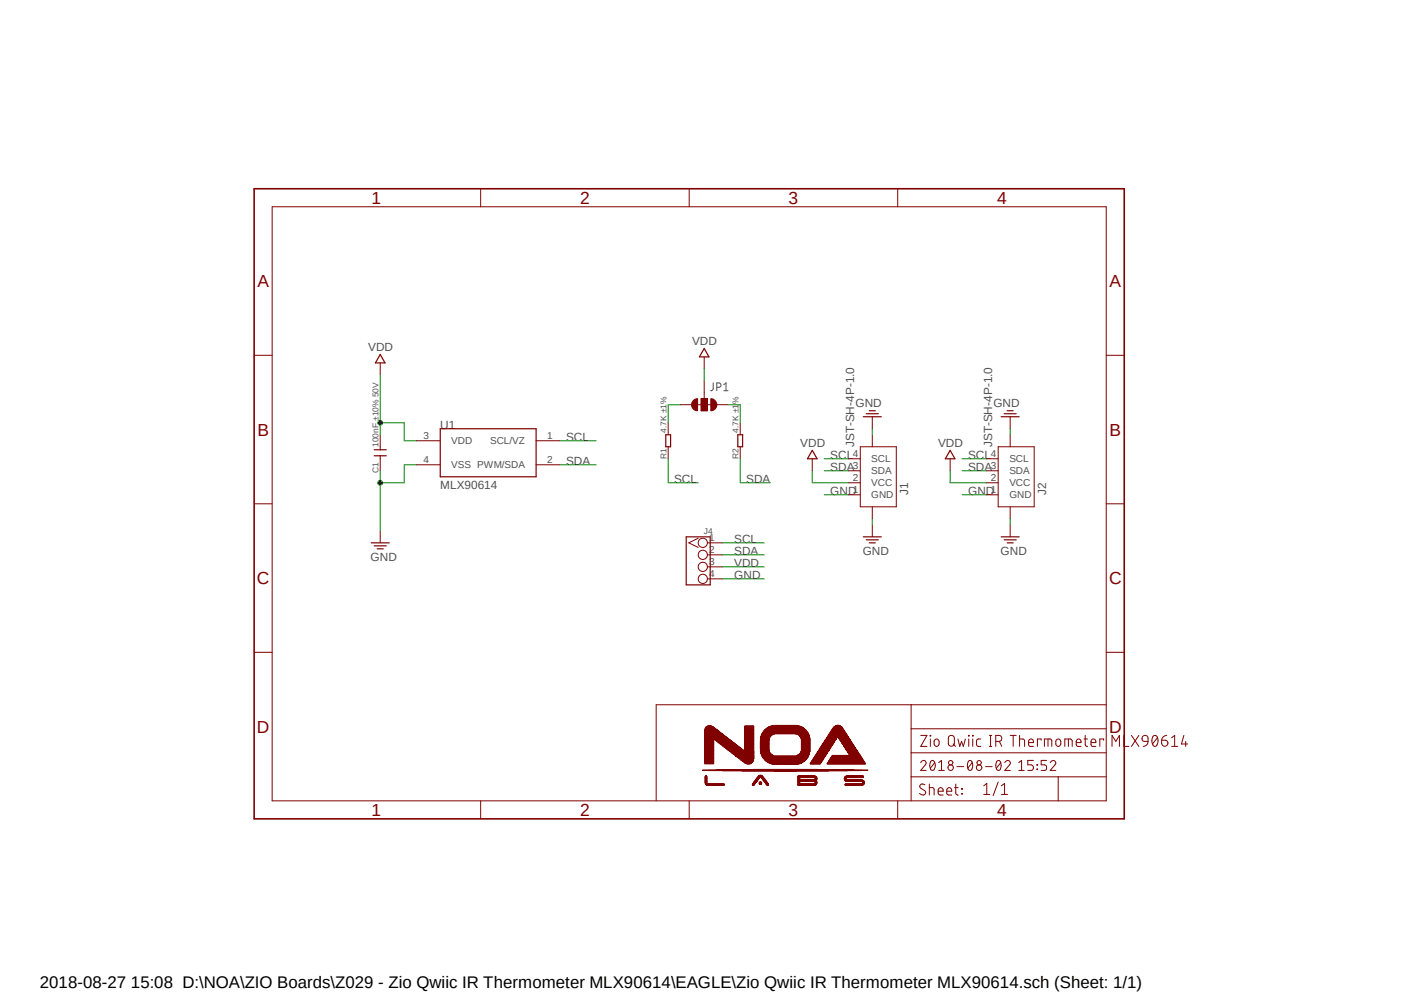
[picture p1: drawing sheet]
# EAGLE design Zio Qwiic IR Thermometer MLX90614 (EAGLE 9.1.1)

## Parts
C1  100nF ±10% 50V  C-0603  [C0603]
J1  JST-SH-4P-1.0  [JST-SH-4P]
J2  JST-SH-4P-1.0  [JST-SH-4P]
J4  HEADER-4P-60/35MIL  [4P-65/35MIL]
JP1  SMT-JUMPER_3_2-NC_TRACE  [SMT-JUMPER_3_2-NC_TRACE]
R1  4.7K ±1%  R-0603  [R0603]
R2  4.7K ±1%  R-0603  [R0603]
U1  MLX90614  [TO-39]

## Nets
GND: C1.1 J1.1(GND) J1.NC1 J1.NC2 J2.1(GND) J2.NC1 J2.NC2 J4.4 U1.4(VSS)
N$6: JP1.3 R1.2
N$8: JP1.1 R2.2
SCL: J1.4(SCL) J2.4(SCL) J4.1 R1.1 U1.1(SCL/VZ)
SDA: J1.3(SDA) J2.3(SDA) J4.2 R2.1 U1.2(PWM/SDA)
VDD: C1.2 J1.2(VCC) J2.2(VCC) J4.3 JP1.2 U1.3(VDD)
